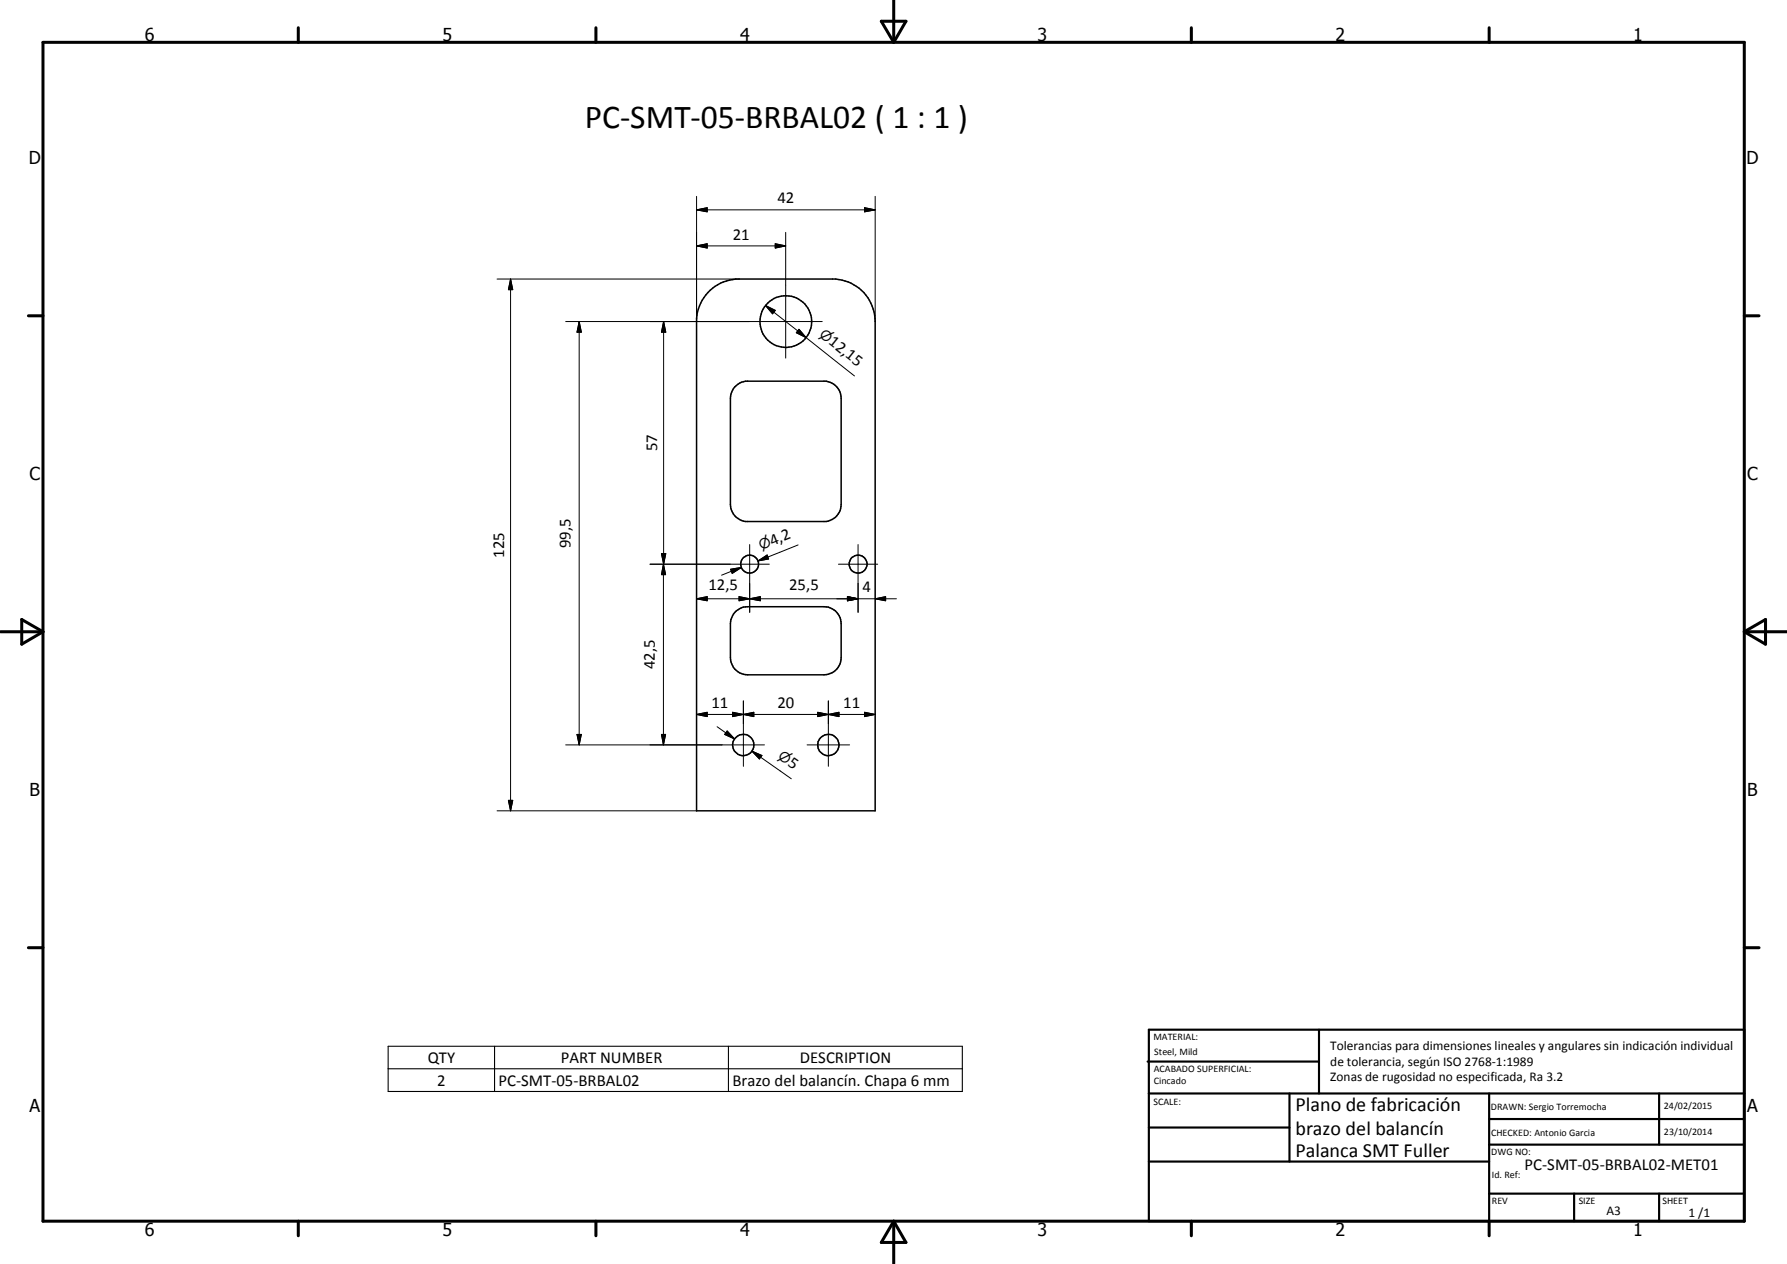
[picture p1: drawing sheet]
<svg xmlns="http://www.w3.org/2000/svg" width="420mm" height="297mm" viewBox="0 0 420 297" stroke-linecap="round" stroke-linejoin="round" font-family="sans-serif">
<g fill="none" stroke="#000" stroke-width=".35">
<path d="M166.4 68.7a10.2 10.2 0 0 1 6.6-3.1h23.5a10 10 0 0 1 9.3 10v114.9h-42v-115.7a10.2 10.2 0 0 1 2.6-6.1zM172.8 90.9l1.1-.9 1.4-.4h19a4.1 4.1 0 0 1 3.5 4v25a4.1 4.1 0 0 1-3.5 4h-19a4.1 4.1 0 0 1-3.6-4v-25l.3-1.4zM172.8 143.9l.3-.3a3.9 3.9 0 0 1 2.7-1h17.9a4 4 0 0 1 4.1 4v8a4 4 0 0 1-4.1 4h-17.9a4.1 4.1 0 0 1-4.1-4l.1-8.5 .2-.9z"/>
<circle cx="184.8" cy="75.6" r="6.1"/>
<circle cx="176.2" cy="132.6" r="2.1"/>
<circle cx="201.8" cy="132.6" r="2.11"/>
<circle cx="174.8" cy="175.1" r="2.5"/>
<circle cx="194.7" cy="175.1" r="2.5"/>
</g>
<g fill="none" stroke="#000" stroke-width=".71">
<path d="M10.1 9.9h400v277.1h-400zM70.1 6.5v3.4M140.1 6.5v3.4M207.2 5h5.8l-2.9 4.9zM210.1 0v9.9M280.1 6.5v3.4M350.1 6.5v3.4M6.7 74.2h3.4M410.1 74.2h3.5M.1 148.5h10M5.1 145.6l5 2.9-5 2.9zM410.1 148.5h10"/>
<path d="M410.1 148.5l5-2.9v5.8zM6.7 222.7h3.4M410.1 222.7h3.5M70.1 287v3.4M140.1 287v3.4M210.1 287v10M210.1 287l2.9 5h-5.8zM280.1 287v3.4M350.1 287v3.4"/>
</g>
<g fill="none" stroke="#000" stroke-width=".51">
<path d="M269.8 249.5h40.3M270.1 242h140v45h-140zM270.1 257h140M303.2 257v16M310.1 242v15M350.1 257v30M390.1 257v12M270.1 265h33.1M270.1 273h80M350.1 269h60M350.1 263h60M350.1 280.5h60"/>
<path d="M370.1 280.5v6.5M390.1 280.5v6.5"/>
</g>
<path d="M91.3 245.9h135v10.6h-135zM91.3 251.2h135M116.3 245.9v10.6M171.3 245.9v10.6" fill="none" stroke="#000" stroke-width=".25"/>
<g fill="none" stroke="#000" stroke-width=".24">
<path d="M163.8 49.3l2.5-.5v1zM163.8 57.8l2.5-.5v1zM163.8 49.3h42M163.8 46.1v29.5M163.8 57.8h20.9M182.3 57.3l2.4 .5-2.4 .5zM184.7 54.6v29.6M203.3 48.8l2.5 .5-2.5 .5zM205.8 46.1v29.5M116.9 65.6h56.9M120 65.6l.6 2.5h-1.1zM120 65.6v124.9"/>
<path d="M133 75.6h60.3M136.2 75.6l.5 2.5h-1zM136.2 75.6v99.4M156 75.6l.5 2.5h-1zM156 75.6v99.4M180 71.8l2.3 1.1-.7 .8zM180 71.8l9.5 7.5M187.9 77.4l1.6 1.9-2.3-1.1zM189.5 79.3l11.4 9M152.8 132.6h28.1M155.5 130.1h1l-.5 2.5zM156 132.6l.5 2.4h-1z"/>
<path d="M171.8 133.8l2.5-.5-2.1 1.4zM174.3 133.3l-4.6 1.9M176.3 128v15.9M178.2 131.8l2.2-1.4 .3 1zM180.5 130.9l-2.3 .9M187.7 128.1l-9.5 3.7M197.1 132.6h9.3M201.7 128v15.9M163.8 140.7l2.5-.5v1zM163.8 140.7h47M173.8 140.2l2.5 .5-2.5 .5zM176.3 140.7l2.5-.5v1z"/>
<path d="M199.3 140.2l2.4 .5-2.4 .5zM205.8 140.7l2.4-.5v1zM133 175h46.7M135.7 172.6h1l-.5 2.4zM155.5 172.6h1l-.5 2.4zM163.8 167.9l2.5-.5v1zM163.8 167.9h42M168.6 170.8l4.1 2.9M171 171.8l1.7 1.9-2.3-1.1zM172.2 167.4l2.6 .5-2.6 .5zM174.8 167.9l2.4-.5v1zM174.8 164.7v15.4"/>
<path d="M176.8 176.5l2.3 1-.5 .9zM176.8 176.5l2 1.4M176.8 176.5l9.2 6.5M189.8 175h10M192.3 167.4l2.5 .5-2.5 .5zM192.3 167.4l5 1v-1l-5 1zM194.8 167.9l2.5-.5v1zM194.8 164.7v15.4M203.3 167.4l2.5 .5-2.5 .5zM116.9 190.5h46.9M119.5 188.1h1.1l-.6 2.4z"/>
</g>
<g fill="#000">
<path d="M163.8 49.3l2.5-.5v1zM163.8 57.8l2.5-.5v1zM182.3 57.3l2.4 .5-2.4 .5zM203.3 48.8l2.5 .5-2.5 .5zM120 65.6l.6 2.5h-1.1zM136.2 75.6l.5 2.5h-1zM156 75.6l.5 2.5h-1zM180 71.8l2.3 1.1-.7 .8zM187.9 77.4l1.6 1.9-2.3-1.1zM155.5 130.1h1l-.5 2.5zM156 132.6l.5 2.4h-1zM171.8 133.8l2.5-.5-2.1 1.4z"/>
<path d="M178.2 131.8l2.2-1.4 .3 1zM163.8 140.7l2.5-.5v1zM173.8 140.2l2.5 .5-2.5 .5zM176.3 140.7l2.5-.5v1zM199.3 140.2l2.4 .5-2.4 .5zM205.8 140.7l2.4-.5v1zM135.7 172.6h1l-.5 2.4zM155.5 172.6h1l-.5 2.4zM163.8 167.9l2.5-.5v1zM171 171.8l1.7 1.9-2.3-1.1zM172.2 167.4l2.6 .5-2.6 .5zM174.8 167.9l2.4-.5v1z"/>
<path d="M176.8 176.5l2.3 1-.5 .9zM192.3 167.4l2.5 .5-2.5 .5zM194.8 167.9l2.5-.5v1zM203.3 167.4l2.5 .5-2.5 .5zM119.5 188.1h1.1l-.6 2.4z"/>
</g>
<text font-size="7.9" x="137.5" y="30.1">PC-SMT-05-BRBAL02 ( 1 : 1 )</text>
<g font-size="4.7">
<text x="304.6" y="261.2">Plano de fabricación</text>
<text x="304.6" y="266.6">brazo del balancín</text>
<text x="304.6" y="272">Palanca SMT Fuller</text>
</g>
<g font-size="4.2">
<text x="34" y="9.6">6</text>
<text x="104" y="9.6">5</text>
<text x="174" y="9.6">4</text>
<text x="244" y="9.6">3</text>
<text x="314" y="9.6">2</text>
<text x="384" y="9.6">1</text>
<text x="6.8" y="38.7">D</text>
<text x="410.6" y="38.7">D</text>
<text x="7" y="112.9">C</text>
<text x="410.8" y="112.9">C</text>
<text x="7" y="187.1">B</text>
<text x="410.8" y="187.1">B</text>
<text x="7" y="261.4">A</text>
<text x="410.8" y="261.4">A</text>
<text x="34" y="290.4">6</text>
<text x="104" y="290.4">5</text>
<text x="174" y="290.4">4</text>
<text x="244" y="290.4">3</text>
<text x="314" y="290.4">2</text>
<text x="384" y="290.4">1</text>
</g>
<g font-size="3.9">
<text x="182.8" y="47.8">42</text>
<text x="172.3" y="56.3">21</text>
<text x="194.6" y="80.7" transform="rotate(38 194.6 80.7)">12,15</text>
<text x="154.5" y="106.1" transform="rotate(-90 154.5 106.1)">57</text>
<text x="118.5" y="131.1" transform="rotate(-90 118.5 131.1)">125</text>
<text x="134.1" y="128.8" transform="rotate(-90 134.1 128.8)">99,5</text>
<text x="181.6" y="128.2" transform="rotate(-21 181.6 128.2)">4,2</text>
<text x="166.6" y="138.6">12,5</text>
<text x="185.5" y="138.6">25,5</text>
<text x="202.8" y="139.2">4</text>
<text x="154" y="157.3" transform="rotate(-90 154 157.3)">42,5</text>
<text x="167.3" y="166.4">11</text>
<text x="182.8" y="166.3">20</text>
<text x="198.3" y="166.4">11</text>
<text x="185.1" y="179.7" transform="rotate(35 185.1 179.7)">5</text>
<text x="100.6" y="249.8">QTY</text>
<text x="131.9" y="249.8">PART NUMBER</text>
<text x="188" y="249.8">DESCRIPTION</text>
<text x="102.8" y="255.1">2</text>
<text x="117.2" y="255.1">PC-SMT-05-BRBAL02</text>
<text x="172.2" y="255.2">Brazo del balancín. Chapa 6 mm</text>
<text x="358.5" y="275">PC-SMT-05-BRBAL02-MET01</text>
</g>
<g font-size="3.3">
<text x="192.5" y="78.9" transform="rotate(38 192.5 78.9)">n</text>
<text x="178.9" y="129.2" transform="rotate(-21 178.9 129.2)">n</text>
<text x="182.7" y="178.1" transform="rotate(35 182.7 178.1)">n</text>
</g>
<g font-size="3.1">
<text x="312.7" y="246.8">Tolerancias para dimensiones lineales y angulares sin indicación individual</text>
<text x="312.7" y="250.4">de tolerancia, según ISO 2768-1:1989</text>
<text x="312.7" y="254">Zonas de rugosidad no especificada, Ra 3.2</text>
<text x="377.7" y="285.6">A3</text>
<text x="397" y="285.9">1 /1</text>
</g>
<g font-size="2.4">
<text x="271.2" y="244.4">MATERIAL:</text>
<text x="271.3" y="252">ACABADO SUPERFICIAL:</text>
<text x="271.4" y="247.9">Steel, Mild</text>
<text x="271.3" y="254.6">Cincado</text>
<text x="271.2" y="259.7">SCALE:</text>
<text x="350.6" y="260.8">DRAWN: Sergio Torremocha</text>
<text x="391.2" y="260.6">24/02/2015</text>
<text x="350.6" y="267">CHECKED: Antonio Garcia</text>
<text x="391.2" y="266.7">23/10/2014</text>
<text x="350.6" y="271.4">DWG NO:</text>
<text x="350.8" y="276.9">Id. Ref:</text>
<text x="350.8" y="282.8">REV</text>
<text x="371.2" y="282.9">SIZE</text>
<text x="390.9" y="282.9">SHEET</text>
</g>
</svg>
